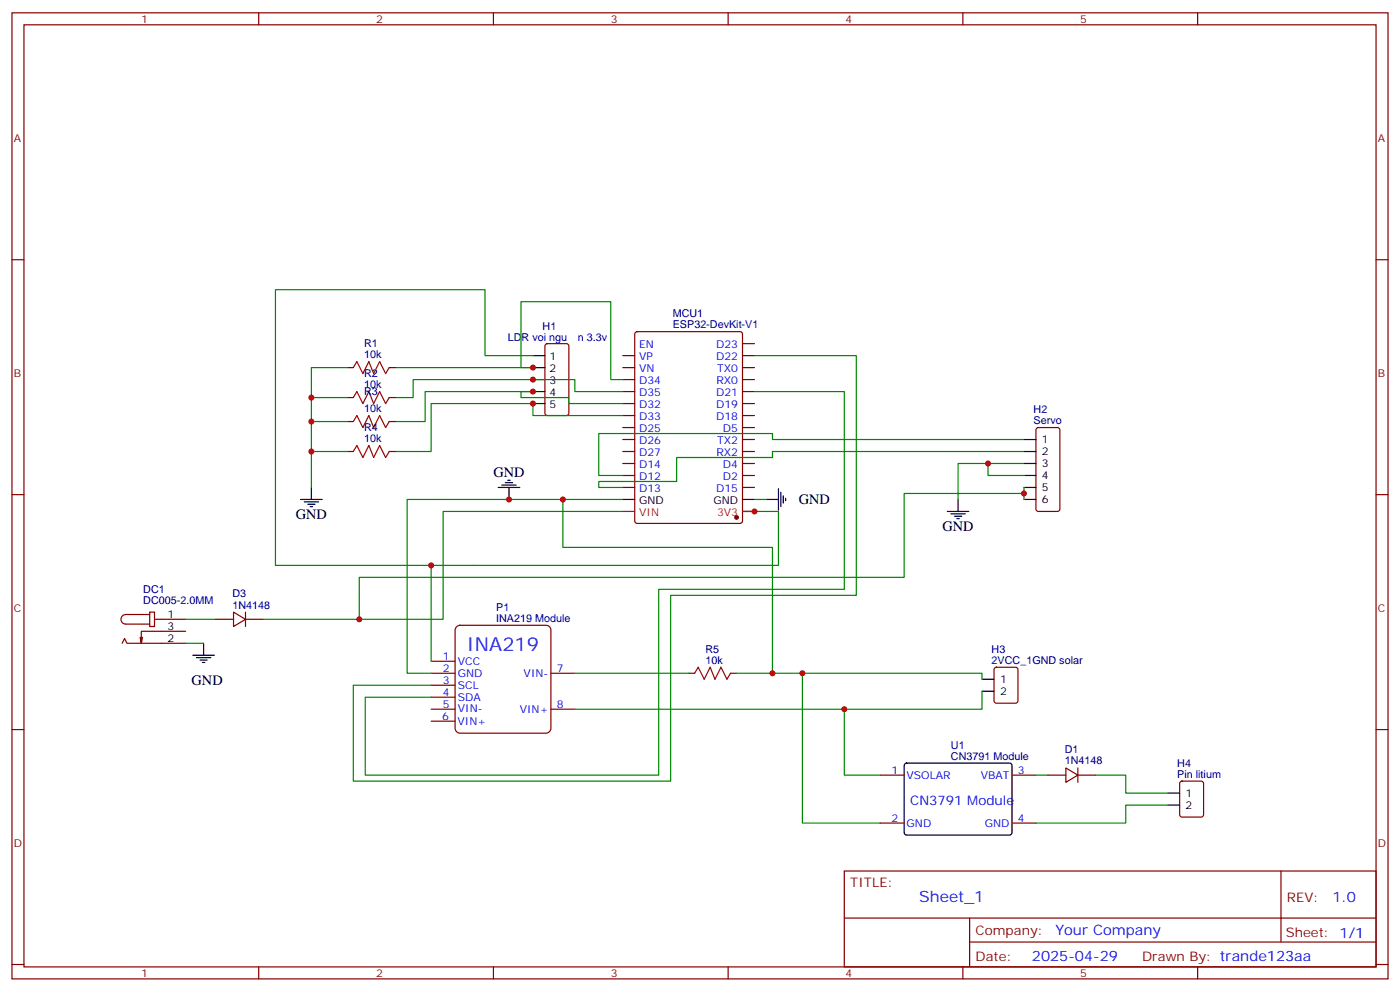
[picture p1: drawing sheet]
<svg xmlns="http://www.w3.org/2000/svg" width="412mm" height="292mm" viewBox="0 0 412 292" stroke-linecap="round" stroke-linejoin="round" font-family="sans-serif">
<g fill="none" stroke="#870000" stroke-width=".35">
<path d="M3.5 3.8h405.4v284.3h-405.4zM7.1 7.3h398.2v277.3h-398.2zM76.2 3.8v3.5M145.3 3.8v3.5M214.5 3.8v3.5M283.6 3.8v3.5M352.8 3.8v3.5M3.5 76.4h3.6M405.3 76.4h3.6M187.2 97.8l.5-.2h30.3l.7 .4v55.4l-.4 .6-30.6 .1-.7-.5v-55.3zM183.4 104.7h3.6M183.4 108.2h3.6"/>
<path d="M183.4 111.7h3.6M183.4 115.3h3.6M183.4 118.8h3.6M218.7 104.7h3.5M218.7 108.2h3.5M218.7 111.7h3.5M218.7 115.3h3.5M218.7 118.8h3.5M218.7 101.1h3.5M183.4 122.3h3.6M183.4 125.8h3.6M183.4 129.4h3.6"/>
<path d="M183.4 132.9h3.6M183.4 136.4h3.6M183.4 139.9h3.6M218.7 122.3h3.5M218.7 125.8h3.5M218.7 129.4h3.5M218.7 132.9h3.5M218.7 136.4h3.5M218.7 139.9h3.5M3.5 145.6h3.6M183.4 143.5h3.6M218.7 150.5h3.5"/>
<path d="M218.7 143.5h3.5M405.3 145.6h3.6M3.5 214.7h3.6M405.3 214.7h3.6M259.3 228.1h7M298.1 228.1h7.1M248.7 256.4h156.6v28.2h-156.6zM259.3 242.3h7M298.1 242.3h7.1M377.3 256.4v20.9M248.7 270.2h156.5M285.6 277.3h119.6"/>
<path d="M285.6 270.2v14.1M3.5 283.9h3.6M76.2 284.6v3.5M145.3 284.6v3.5M214.5 284.6v3.5M283.6 284.6v3.5M352.8 284.6v3.5M405.3 283.9h3.6"/>
</g>
<circle cx="217" cy="152.3" r=".53" fill="#870000" stroke="#870000" stroke-width=".35"/>
<path d="M183.4 147h3.6M218.7 147h3.5M266.6 224.8l.5-.2 30.6 .1 .4 .6-.1 20-.6 .5-30.6-.1-.5-.6v-19.8z" fill="none" stroke="#000" stroke-width=".35"/>
<path d="M183.4 150.5h3.6M218.7 150.5h3.5" fill="none" stroke="#f00" stroke-width=".35"/>
<path d="M134.4 184.6l1.1-.6h25.4a1.41 1.41 0 0 1 1.4 1.5v28.9a1.51 1.51 0 0 1-1.4 1.4h-25.4a1.51 1.51 0 0 1-1.4-1.4v-28.9z" fill="#fff" stroke="#800000" stroke-width=".35"/>
<g fill="none" stroke="#870000" stroke-width=".35">
<path d="M102.3 108.2h1.8M102.3 117h1.8M114.7 108.2h1.7M114.7 117h1.7M160.7 101.3l.5-.2h5.7l.6 .5 .1 20-.5 .7h-5.9l-.6-.5-.1-20zM102.3 124.1h1.8M102.3 132.9h1.8M114.7 124.1h1.7M114.7 132.9h1.7M305.4 126l.5-.2h5.6l.7 .5v23.5l-.5 .7h-5.8l-.7-.4v-23.6zM36 189.3l.7-1.4 .7 1.4h17.3M42 187.6l-.4 1.7"/>
<path d="M44.1 180.2h1.4v4.2h-1.4zM44.1 180.9h-7.1a1.41 1.41 0 0 0-1.4 1.4 1.41 1.41 0 0 0 1.4 1.4h7.1M45.5 182.3h9.2M54.7 185.8h-13.1v3.5l-.3-1.7M63.5 182.3h5.3M68.8 180.2l3.5 2.1-3.5 2.1zM72.3 182.3h5.3M72.3 180.2v4.2M127 194.6h7.1M127 198.2h7.1M162.3 198.2h7M202.8 198.2h1.8"/>
<path d="M215.2 198.2h1.8M293 196.6l.5-.2h5.7l.6 .4 .1 9.5-.5 .6-5.9 .1-.6-.5-.1-9.4zM127 201.7h7.1M127 205.2h7.1M127 208.7h7.1M127 212.3h7.1M162.3 208.7h7M308.7 228.1h5.3M314 226l3.5 2.1-3.5 2.2zM317.5 228.1h5.3M317.5 226v4.3M347.7 230.1l.5-.2h5.6l.7 .4v9.5l-.4 .6-5.9 .1-.7-.5v-9.4z"/>
</g>
<g fill="none" stroke="#000" stroke-width=".35">
<path d="M157 104.7h3.5M157 108.2h3.5M157 111.7h3.5M157 115.3h3.5M157 118.8h3.5M301.6 129.4h3.6M301.6 132.9h3.6M301.6 136.4h3.6M301.6 139.9h3.6M88.5 147h6.4M89.6 147.7h4.2M90.7 148.4h2.1"/>
<path d="M91.4 149.1h.7M91.7 143.5v3.5M146.8 143.5h6.3M147.8 142.8h4.2M148.9 142.1h2.1M149.6 141.4h.7M149.9 143.5v3.5M225.8 147h3.5M229.3 143.8v6.4M230 144.9v4.2M230.7 145.9v2.2M231.4 146.6v.8"/>
<path d="M279 150.5h6.4M280.1 151.2h4.2M281.2 151.9h2.1M281.9 152.6h.7M282.2 147v3.5M301.6 147h3.6M301.6 143.5h3.6M56.8 192.9h6.3M57.9 193.6h4.2M58.9 194.3h2.1M59.6 195h.7M60 189.3v3.6"/>
<path d="M289.3 199.9h3.5M289.3 203.4h3.5M344 233.4h3.5M344 237h3.5"/>
</g>
<g fill="none" stroke="#008700" stroke-width=".35">
<path d="M91.7 117h10.6M102.3 108.2h-10.6v35.3M116.4 108.2h40.6h-3.5v-19.4h26.4v22.9h3.5M157 104.7h-14.1v-19.4h-61.8v81.1h148.2v-15.9h-7.1M183.4 115.3h-14.1v-3.6h-47.6v5.3h-5.3M183.4 118.8h-15.8v-1.8h-14.1v-1.7h3.5h-31.8v8.8h-8.8M222.2 115.3h26.5v58.2h-54.7v54.6h-86.4v-22.9h19.4M222.2 104.7h30v70.5h-54.6v54.7h-93.5v-28.2h22.9M91.7 124.1h10.6M91.7 132.9h10.6M183.4 122.3h-26.4v-3.5h-30v14.1h-10.6M291 136.4v3.5h10.6"/>
<path d="M301.6 129.4h-74.1v-1.8h-51.1v12.3h7M301.6 132.9h-74.1v1.8h-28.2v7h-22.9v1.8h7M301.6 136.4h-19.4v10.6M165.8 147v14.1h61.7v37.1M183.4 147h-63.5v51.2h7.1M183.4 150.5h-52.9v31.8h-52.9M222.2 147h3.6M301.6 145.2h-35.3v24.7h-160.5v12.4M301.6 143.5v3.5M127 166.4v28.2M54.7 182.3h8.8M54.7 189.3h5.3"/>
<path d="M169.3 198.2h33.5M217 198.2h72.3v1.7M236.4 198.2v44.1h22.9M248.7 208.7v19.4h10.6M289.3 203.4v5.3h-120M305.2 228.1h3.5M322.8 228.1h8.8v5.3h12.4M344 237h-12.4v5.3h-26.4"/>
</g>
<path d="M104.1 108.2l1-1.8 1.8 3.6 1.8-3.6 1.4 3.6 1.7-3.6 1.8 3.6 1.1-1.8M104.1 117l1-1.7 1.8 3.5 1.8-3.5 1.4 3.5 1.7-3.5 1.8 3.5 1.1-1.8M104.1 124.1l1-1.8 1.8 3.5 1.8-3.5 1.4 3.5 1.7-3.5 1.8 3.5 1.1-1.7M104.1 132.9l1-1.8 1.8 3.6 1.8-3.6 1.4 3.6 1.7-3.6 1.8 3.6 1.1-1.8M204.6 198.2l1.1-1.8 1.7 3.5 1.8-3.5 1.4 3.5 1.8-3.5 1.7 3.5 1.1-1.7" fill="none" stroke="#a10000" stroke-width=".35"/>
<g fill="#c00">
<circle cx="222.3" cy="150.5" r=".88"/>
<circle cx="157" cy="108.2" r=".88"/>
<circle cx="157" cy="111.7" r=".88"/>
<circle cx="157" cy="115.3" r=".88"/>
<circle cx="157" cy="118.8" r=".88"/>
<circle cx="91.7" cy="117" r=".88"/>
<circle cx="91.7" cy="124.1" r=".88"/>
<circle cx="91.7" cy="132.9" r=".88"/>
<circle cx="291" cy="136.4" r=".88"/>
<circle cx="248.7" cy="208.7" r=".88"/>
<circle cx="236.4" cy="198.2" r=".88"/>
<circle cx="127" cy="166.4" r=".88"/>
<circle cx="165.8" cy="147" r=".88"/>
<circle cx="227.5" cy="198.2" r=".88"/>
<circle cx="105.8" cy="182.3" r=".88"/>
<circle cx="301.6" cy="145.2" r=".88"/>
<circle cx="149.9" cy="147" r=".88"/>
</g>
<text font-size="5.6" fill="#00f" x="137.5" y="191.5">INA219</text>
<text font-size="4.6" fill="#00f" x="270.8" y="265.4">Sheet_1</text>
<g font-size="4.2">
<text x="145.3" y="140.3">GND</text>
<text x="235.3" y="148.4">GND</text>
<text x="87.1" y="152.6">GND</text>
<text x="277.6" y="156.2">GND</text>
<text x="56.4" y="201.7">GND</text>
</g>
<g font-size="4.2" fill="#00f">
<text x="392.5" y="265.6">1.0</text>
<text x="310.9" y="275.2">Your Company</text>
<text x="304" y="283">2025-04-29</text>
</g>
<text font-size="3.9" fill="#00f" x="268.1" y="237">CN3791 Module</text>
<g font-size="3.9" fill="#800">
<text x="250.5" y="260.9">TITLE:</text>
<text x="379.1" y="265.6">REV:</text>
<text x="287.4" y="275.1">Company:</text>
<text x="378.7" y="275.8">Sheet: 1/1</text>
<text x="287.4" y="282.8">Date:</text>
<text x="336.4" y="282.9">Drawn By: trande123aa</text>
</g>
<g font-size="3.2" fill="#800">
<text x="41.6" y="6.8">1</text>
<text x="110.8" y="6.8">2</text>
<text x="179.9" y="6.8">3</text>
<text x="249.1" y="6.8">4</text>
<text x="318.2" y="6.8">5</text>
<text x="4.1" y="41.9">A</text>
<text x="405.9" y="41.9">A</text>
<text x="4.1" y="111">B</text>
<text x="405.9" y="111">B</text>
<text x="4.1" y="180.2">C</text>
<text x="405.9" y="180.2">C</text>
<text x="4.1" y="249.3">D</text>
<text x="405.9" y="249.3">D</text>
<text x="41.6" y="287.6">1</text>
<text x="110.8" y="287.6">2</text>
<text x="179.9" y="287.6">3</text>
<text x="249.1" y="287.6">4</text>
<text x="318.2" y="287.6">5</text>
</g>
<g font-size="3.2" fill="#000080">
<text x="198.2" y="93.4">MCU1</text>
<text x="149.6" y="100.5">LDR voi ngu</text>
<text x="159.8" y="97">H1</text>
<text x="170.2" y="100.5">n 3.3v</text>
<text x="198.2" y="96.6">ESP32-DevKit-V1</text>
<text x="107.3" y="105.4">10k</text>
<text x="107.3" y="102.2">R1</text>
<text x="107.3" y="111">R2</text>
<text x="107.3" y="114.2">10k</text>
<text x="107.3" y="116.3">R3</text>
<text x="107.3" y="121.2">10k</text>
<text x="304.5" y="124.8">Servo</text>
<text x="304.5" y="121.6">H2</text>
<text x="107.3" y="130.1">10k</text>
<text x="107.3" y="126.8">R4</text>
<text x="42.2" y="177.7">DC005-2.0MM</text>
<text x="42.2" y="174.5">DC1</text>
<text x="68.5" y="179.1">1N4148</text>
<text x="68.5" y="175.9">D3</text>
<text x="146.2" y="179.8">P1</text>
<text x="146.2" y="183">INA219 Module</text>
<text x="207.8" y="195.3">10k</text>
<text x="207.8" y="192.1">R5</text>
<text x="292.1" y="195.3">2VCC_1GND solar</text>
<text x="292.1" y="192.2">H3</text>
<text x="280.1" y="220.4">U1</text>
<text x="313.6" y="221.7">D1</text>
<text x="280.1" y="223.6">CN3791 Module</text>
<text x="313.6" y="225">1N4148</text>
<text x="346.8" y="225.7">H4</text>
<text x="346.8" y="228.8">Pin litium</text>
</g>
<g font-size="3.2">
<text x="161.8" y="106.1">1</text>
<text x="161.8" y="109.6">2</text>
<text x="161.8" y="113.1">3</text>
<text x="161.8" y="116.7">4</text>
<text x="161.8" y="120.2">5</text>
<text x="306.9" y="130.4">1</text>
<text x="306.9" y="133.9">2</text>
<text x="306.9" y="137.5">3</text>
<text x="306.9" y="141">4</text>
<text x="188.3" y="148.4">GND</text>
<text x="210.1" y="148.4">GND</text>
<text x="306.9" y="144.5">5</text>
<text x="306.9" y="148.1">6</text>
<text x="49.4" y="185.5">3</text>
<text x="49.4" y="181.9">1</text>
<text x="49.4" y="189">2</text>
<text x="294.6" y="201">1</text>
<text x="294.6" y="204.5">2</text>
<text x="349.2" y="234.5">1</text>
<text x="349.2" y="238">2</text>
</g>
<g font-size="3.2" fill="#00f">
<text x="188.3" y="102.6">EN</text>
<text x="188.3" y="106.1">VP</text>
<text x="210.9" y="106.1">D22</text>
<text x="210.9" y="102.6">D23</text>
<text x="188.3" y="109.6">VN</text>
<text x="188.3" y="113.1">D34</text>
<text x="211" y="113.1">RX0</text>
<text x="211.3" y="109.6">TX0</text>
<text x="188.3" y="116.7">D35</text>
<text x="210.9" y="116.7">D21</text>
<text x="188.3" y="120.2">D32</text>
<text x="188.3" y="123.7">D33</text>
<text x="210.9" y="123.7">D18</text>
<text x="210.9" y="120.2">D19</text>
<text x="188.3" y="127.2">D25</text>
<text x="188.3" y="130.8">D26</text>
<text x="211.3" y="130.8">TX2</text>
<text x="213" y="127.2">D5</text>
<text x="188.3" y="134.3">D27</text>
<text x="188.3" y="137.8">D14</text>
<text x="211" y="134.3">RX2</text>
<text x="213" y="137.8">D4</text>
<text x="188.3" y="141.4">D12</text>
<text x="213" y="141.4">D2</text>
<text x="188.3" y="144.9">D13</text>
<text x="210.9" y="144.9">D15</text>
<text x="130.4" y="194.2">1</text>
<text x="130.4" y="197.7">2</text>
<text x="134.9" y="195.6">VCC</text>
<text x="164" y="197.8">7</text>
<text x="130.4" y="201.3">3</text>
<text x="134.9" y="199.2">GND</text>
<text x="134.9" y="202.7">SCL</text>
<text x="154.3" y="199.2">VIN-</text>
<text x="130.4" y="204.8">4</text>
<text x="130.4" y="208.3">5</text>
<text x="134.9" y="206.2">SDA</text>
<text x="134.9" y="209.7">VIN-</text>
<text x="153.1" y="209.8">VIN+</text>
<text x="164" y="208.4">8</text>
<text x="130.3" y="211.9">6</text>
<text x="134.8" y="213.3">VIN+</text>
<text x="262.6" y="227.8">1</text>
<text x="299.9" y="227.8">3</text>
<text x="267.1" y="229.2">VSOLAR</text>
<text x="288.9" y="229.2">VBAT</text>
<text x="262.6" y="241.9">2</text>
<text x="267.1" y="243.3">GND</text>
<text x="290.1" y="243.3">GND</text>
<text x="299.9" y="241.9">4</text>
</g>
<g font-size="3.2" fill="#f00">
<text x="188.3" y="151.9">VIN</text>
<text x="211.2" y="151.9">3V3</text>
</g>
</svg>
